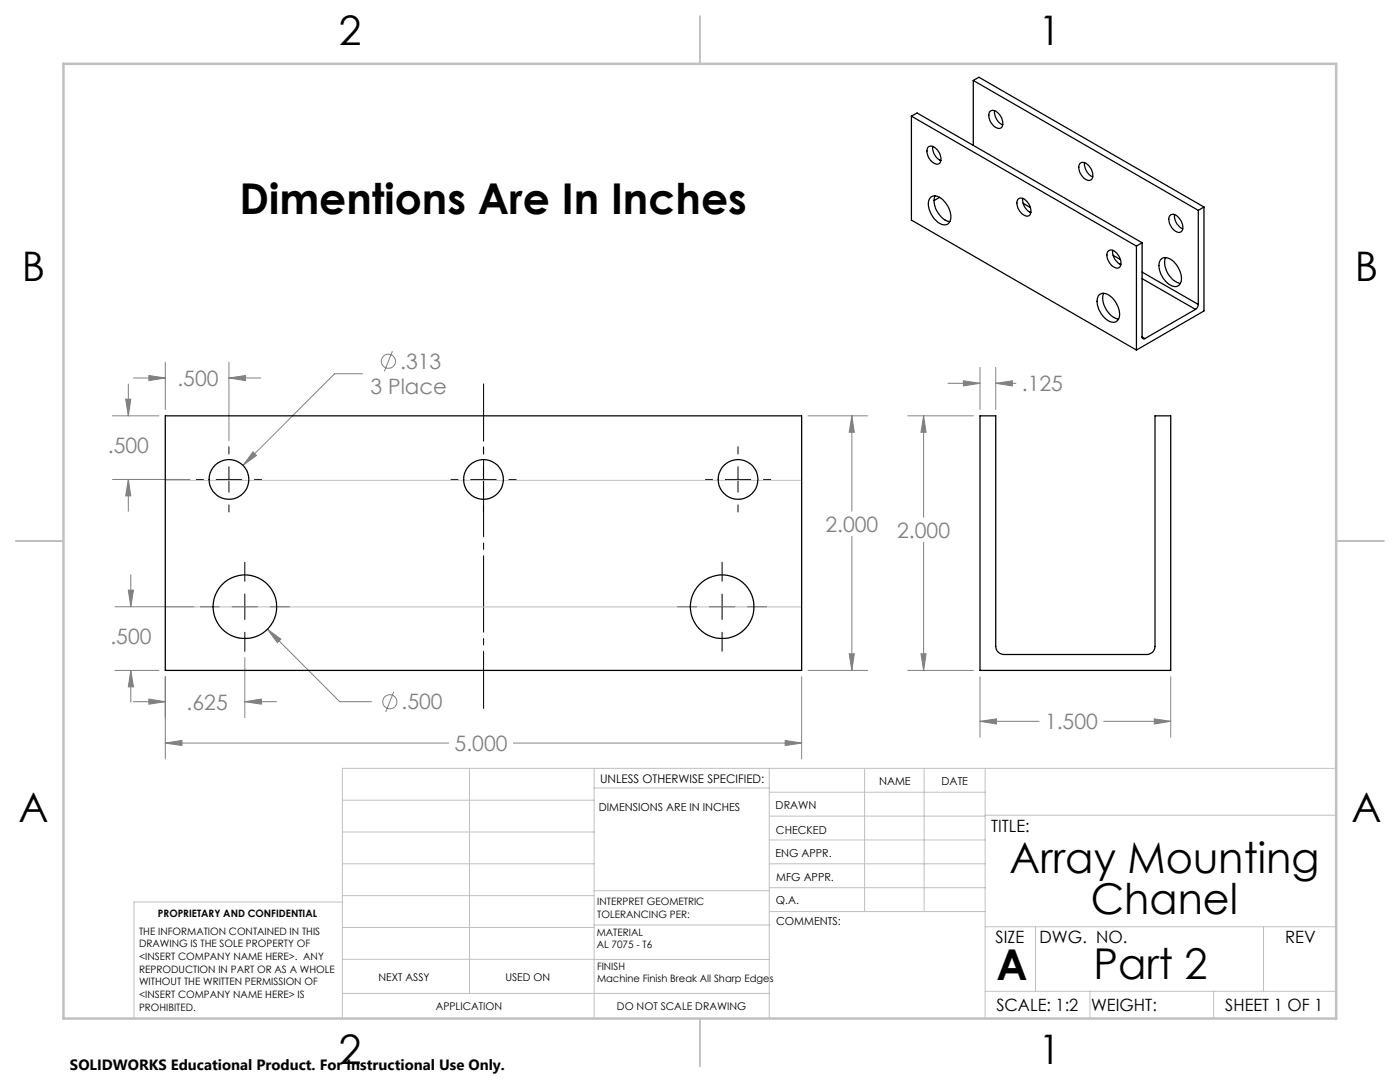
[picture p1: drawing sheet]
<svg xmlns="http://www.w3.org/2000/svg" width="279mm" height="216mm" viewBox="0 0 279 216" stroke-linecap="round" stroke-linejoin="round" font-family="sans-serif">
<g fill="none" stroke="#808080" stroke-width=".2">
<path d="M25.1 79.7h1l-.5 3.3zM25.6 76.6v6.4M26.6 75.4h6.4M29.7 74.9l3.3 .5-3.3 .6zM33 72.2v9.5M45.7 75.4l3.3-.5v1.1zM45.7 72.2v15.7M45.7 75.4h6.3M72.4 74.6h-5.6l-18.3 18.3M78.3 70.1l-1.6 4M189.2 76.5h6.4M192.3 76l3.3 .5-3.3 .5z"/>
<path d="M195.6 73.3v8.4M198.7 76.5l3.3-.5v1zM198.7 73.3v8.4M198.7 76.5h4M22.4 83h9.3M22.4 95.7h15.5M25.6 95.7l.5 3.3h-1zM25.6 95.7v6.3M50.5 90.2l.7 .7-2.7 2zM161.3 83h11.9M170 83l.5 3.3h-1zM170 83v19"/>
<path d="M181.2 83h13.1M184.3 83l.5 3.3h-1zM184.3 83v20.2M25.6 117.8h1l-.5 3.3zM26.1 114.7v6.4M170 107v26.8M184.3 108.2v25.6M22.9 133.8h8.8M22.9 121.1h15.8M26.1 133.8l.5 3.3h-1zM26.1 133.8v6.3M29.7 139.5l3.3 .5-3.3 .5z"/>
<path d="M33 135v16.4M48.9 131.2v12M53.4 125.6l2.7 1.9-.7 .7zM53.4 125.6l14.4 14.4h6.4M78.6 138l-1.6 4.1M160 135v16.4M161.3 133.8h11.9M169.5 130.5h1l-.5 3.3zM181.2 133.8h13.1M183.8 130.5h1l-.5 3.3zM195.6 135v12.1M233.6 135v12.1"/>
<path d="M26.6 140h6.4M33 148.3l3.3-.6v1.1zM33 148.3h56.5M48.9 140l3.3-.5v1zM48.9 140h6.3M102.4 148.3h57.6M156.7 147.7l3.3 .6-3.3 .5zM195.6 143.9l3.3-.5v1.1zM195.6 143.9h11.8M220.3 143.9h13.3M230.4 143.4l3.2 .5-3.2 .6z"/>
<circle cx="77.5" cy="72.1" r="1.41"/>
<circle cx="77.8" cy="140" r="1.4"/>
</g>
<path d="M96.5 76.6v64.8" fill="none" stroke="#000" stroke-width=".2" stroke-dasharray="15.2 1.3 1.3 1.3" stroke-dashoffset="3.8"/>
<g fill="none" stroke="#000" stroke-width=".2">
<path d="M39.2 95.7h1.4M43.1 95.7h5.1M45.7 89.1v1.5M45.7 93.1v5.1M50.8 95.7h1.4M90 95.7h1.4M93.9 95.7h5.1M96.5 89.1v1.5M96.5 93.1v5.1M101.6 95.7h1.4M140.8 95.7h1.4M144.7 95.7h5.1"/>
<path d="M147.3 89.1v1.5M147.3 93.1v5.1M152.4 95.7h1.4M45.7 100.8v1.4M48.9 112.2v3.8M48.9 118.5v5.1M96.5 100.8v1.4M144.1 112.2v3.8M144.1 118.5v5.1M147.3 100.8v1.4M40 121.1h3.8M46.3 121.1h5.1"/>
<path d="M48.9 126.2v3.8M53.9 121.1h3.8M135.2 121.1h3.8M141.6 121.1h5M144.1 126.2v3.8M149.2 121.1h3.8"/>
</g>
<g fill="none" stroke="#c0c0c0" stroke-width=".2">
<path d="M33 95.8h127M33 121.1h127M68.3 159.7h50.3M93.7 153.3v44.9M118.6 153.3v49.9M118.6 157.2h34.9M153.5 153.3v49.9M153.5 158.1h43.1M172.5 153.3v28.6M184.4 153.3v28.6M196.6 153.3v49.9M266.7 153.3h-198.4v49.9"/>
<path d="M68.3 178.7h50.3M68.3 172.4h50.3M68.3 166h50.3M68.3 180h-41.6v23.2M118.6 177.7h35M153.5 167.6h43.1M153.5 162.8h43.1M153.5 172.4h43.1M153.5 177.1h43.1M196.6 162.7h70.1M68.3 198.2h85.2M68.3 191.4l85.2 .1"/>
<path d="M68.3 185.1h50.3M118.6 184.6h35M153.6 181.9h43M196.6 197.8h70.1M196.6 184.9h70.1M206.7 184.9v12.9M217.5 197.8v5.4M242.2 197.8v5.4M252.2 184.9v12.9"/>
</g>
<path d="M139.7 3.2v9.5M3.1 107.9h9.6M266.7 107.9h9.5M139.7 203.2v9.6" fill="none" stroke="#c0c0c0" stroke-width=".25"/>
<path d="M12.7 12.7h254v190.5h-254z" fill="none" stroke="#c0c0c0" stroke-width=".5"/>
<path d="M33 148.3l3.3-.6v1.1zM156.7 147.7l3.3 .6-3.3 .5zM170 83l.5 3.3h-1zM169.5 130.5h1l-.5 3.3zM50.5 90.2l-2 2.7 2.7-2zM45.7 75.4l3.3-.5v1.1zM29.7 74.9l3.3 .5-3.3 .6zM25.6 95.7l.5 3.3h-1zM25.1 79.7h1l-.5 3.3zM25.6 117.8h1l-.5 3.3zM26.1 133.8l.5 3.3h-1zM48.9 140l3.3-.5v1zM29.7 139.5l3.3 .5-3.3 .5zM53.4 125.6l2 2.6 .7-.7zM184.3 83l.5 3.3h-1zM183.8 130.5h1l-.5 3.3zM195.6 143.9l3.3-.5v1.1zM230.4 143.4l3.2 .5-3.2 .6zM192.3 76l3.3 .5-3.3 .5zM198.7 76.5l3.3-.5v1z" fill="#808080"/>
<g fill="none" stroke="#000" stroke-width=".25">
<path d="M194.2 16.1l44.9 25.9M194.2 16.1v12.9M194.2 16.1l1.2-.7 44.9 25.9M181.9 23.2l44.9 25.9M181.9 23.2v20.7l44.9 26M181.9 23.2l1.1-.7 44.9 25.9M185.2 29.4a1.39 1.39 0 0 1 2 .7 1.95 1.95 0 0 1 .2 2.6 2.11 2.11 0 0 1-2.3-2l-.1-.8zM185.7 39.4a1.86 1.86 0 0 1 2.5 .5 4 4 0 0 1 1.3 4.4 1.55 1.55 0 0 1-2.4 0 4.6 4.6 0 0 1-1.7-4.5zM186.1 29.2a2.9 2.9 0 0 0 1.7 2.8M186.6 39.1a4.4 4.4 0 0 0 2.9 5.1M187.5 39.4l-1.1 .6M197.6 22.2a1.39 1.39 0 0 1 2 .8 1.95 1.95 0 0 1 .1 2.5 2.11 2.11 0 0 1-2.3-1.9l-.1-.8z"/>
<path d="M198.5 22.1a2.9 2.9 0 0 0 1.6 2.8M203.2 39.7a1.39 1.39 0 0 1 2 .8 1.95 1.95 0 0 1 .2 2.5 2.05 2.05 0 0 1-2.3-1.7l-.1-1zM204.1 39.6a2.9 2.9 0 0 0 1.6 2.8M215.5 32.6a1.39 1.39 0 0 1 2 .8 1.95 1.95 0 0 1 .2 2.5 2.05 2.05 0 0 1-2.3-1.7l-.1-1.1zM216.4 32.5a2.9 2.9 0 0 0 1.7 2.8M204.2 40.6l1.4 .8M219.4 58.8a1.9 1.9 0 0 1 2.5 .5 4.2 4.2 0 0 1 1.3 4.5 1.55 1.55 0 0 1-2.4-.1 4.3 4.3 0 0 1-1.6-4.7zM220.3 58.5a4.3 4.3 0 0 0 2.9 5.2M221.2 50.1a1.17 1.17 0 0 1 1.8 .5 2.06 2.06 0 0 1 .3 2.8 1.86 1.86 0 0 1-2.1-1.4 1.7 1.7 0 0 1 0-1.9zM222 50a2.9 2.9 0 0 0 1.7 2.8M222.1 50.9l1.5 .9M226.8 49.1v20.8"/>
<path d="M227.9 48.4l-1.1 .7M227.9 48.4v18.8M227.9 54.3l11.2 6.4M227.9 55.6l10.7 6.1M231.7 51.7a1.9 1.9 0 0 1 2.5 .5 4.2 4.2 0 0 1 1.3 4.5 1.55 1.55 0 0 1-2.4-.1 4.3 4.3 0 0 1-1.5-4.7zM232.6 51.4a4.3 4.3 0 0 0 3 5.2M233.4 43.1a1.15 1.15 0 0 1 1.9 .4 2.06 2.06 0 0 1 .4 2.8 1.86 1.86 0 0 1-2.2-1.4l-.2-1.2zM234.4 42.8a2.8 2.8 0 0 0 1.6 2.8M239.1 42v18.7M240.3 41.3l-1.2 .7M240.3 41.3v20.8l-13.5 7.8M227.9 67.2a.35 .35 0 0 0 .2 .4 .35 .35 0 0 0 .4 0"/>
<path d="M227.9 67.2l.6 .4M238.6 61.7l-10.1 5.9M239.1 60.7l-.2 .8-.3 .2M33 83h127v50.8h-127zM195.6 83h3.1v46a1.63 1.63 0 0 0 1.6 1.6h28.6a1.63 1.63 0 0 0 1.6-1.6v-46h3.1v50.8h-38z"/>
<circle cx="45.7" cy="95.7" r="4"/>
<circle cx="96.5" cy="95.7" r="4"/>
<circle cx="147.3" cy="95.7" r="4"/>
<circle cx="48.9" cy="121.1" r="6.4"/>
<circle cx="144.1" cy="121.1" r="6.4"/>
</g>
<g font-size="8.5">
<text x="47.8" y="42.8">Dimentions Are In Inches</text>
<text x="201.5" y="174.2">Array Mounting</text>
<text x="217.7" y="182.3">Chanel</text>
<text x="198.9" y="195.5">A</text>
<text x="218.2" y="195.4">Part 2</text>
</g>
<g font-size="8.1">
<text x="67.6" y="8.9">2</text>
<text x="207.3" y="8.9">1</text>
<text x="4.4" y="56.2">B</text>
<text x="270.4" y="56.2">B</text>
<text x="3.7" y="164.1">A</text>
<text x="269.7" y="164.1">A</text>
<text x="67.6" y="212.4">2</text>
<text x="207.3" y="212.4">1</text>
</g>
<g font-size="4.2" fill="#808080">
<text x="35.4" y="77">.500</text>
<text x="79.9" y="73.6">.313</text>
<text x="73.9" y="78.7">3 Place</text>
<text x="203.9" y="78.1">.125</text>
<text x="21.5" y="90.4">.500</text>
<text x="164.7" y="106.1">2.000</text>
<text x="179.1" y="107.3">2.000</text>
<text x="22" y="128.6">.500</text>
<text x="37.2" y="141.6">.625</text>
<text x="80.1" y="141.6">.500</text>
<text x="90.7" y="149.8">5.000</text>
<text x="208.6" y="145.5">1.500</text>
</g>
<g font-size="3.4">
<text x="197.8" y="166">TITLE:</text>
<text x="198.7" y="188.1">SIZE</text>
<text x="207.5" y="188.1">DWG. NO.</text>
<text x="256.5" y="188.2">REV</text>
<text x="198.8" y="201.7">SCALE: 1:2</text>
<text x="217.7" y="201.8">WEIGHT:</text>
<text x="244.5" y="201.7">SHEET 1 OF 1</text>
</g>
<text font-size="3" x="14" y="213.5">SOLIDWORKS Educational Product. For Instructional Use Only.</text>
<text font-size="2.4" x="119.8" y="156.2">UNLESS OTHERWISE SPECIFIED:</text>
<g font-size="2.2">
<text x="119.5" y="161.8">DIMENSIONS ARE IN INCHES</text>
<text x="154.8" y="161.4">DRAWN</text>
<text x="175.4" y="156.6">NAME</text>
<text x="187.9" y="156.7">DATE</text>
<text x="154.9" y="166.3">CHECKED</text>
<text x="154.8" y="171">ENG APPR.</text>
<text x="154.9" y="175.7">MFG APPR.</text>
<text x="154.9" y="180.4">Q.A.</text>
<text x="154.9" y="184.6">COMMENTS:</text>
</g>
<g font-size="2.1">
<text x="75.5" y="195.7">NEXT ASSY</text>
<text x="100.9" y="195.7">USED ON</text>
<text x="86.9" y="201.5">APPLICATION</text>
<text x="123.1" y="201.6">DO NOT SCALE DRAWING</text>
</g>
<g font-size="2">
<text x="31.5" y="182.9">PROPRIETARY AND CONFIDENTIAL</text>
<text x="119.2" y="180.6">INTERPRET GEOMETRIC</text>
<text x="119.2" y="183.1">TOLERANCING PER:</text>
<text x="27.8" y="186.5">THE INFORMATION CONTAINED IN THIS</text>
<text x="27.8" y="189">DRAWING IS THE SOLE PROPERTY OF</text>
<text x="27.8" y="191.6">&lt;INSERT COMPANY NAME HERE&gt;. ANY</text>
<text x="119.1" y="186.7">MATERIAL</text>
<text x="119.1" y="189.2">AL 7075 - T6</text>
<text x="27.8" y="194.1">REPRODUCTION IN PART OR AS A WHOLE</text>
<text x="27.8" y="196.6">WITHOUT THE WRITTEN PERMISSION OF</text>
<text x="119.1" y="193.5">FINISH</text>
<text x="119.1" y="196">Machine Finish Break All Sharp Edges</text>
<text x="27.8" y="199.1">&lt;INSERT COMPANY NAME HERE&gt; IS</text>
<text x="27.8" y="201.7">PROHIBITED.</text>
</g>
</svg>
